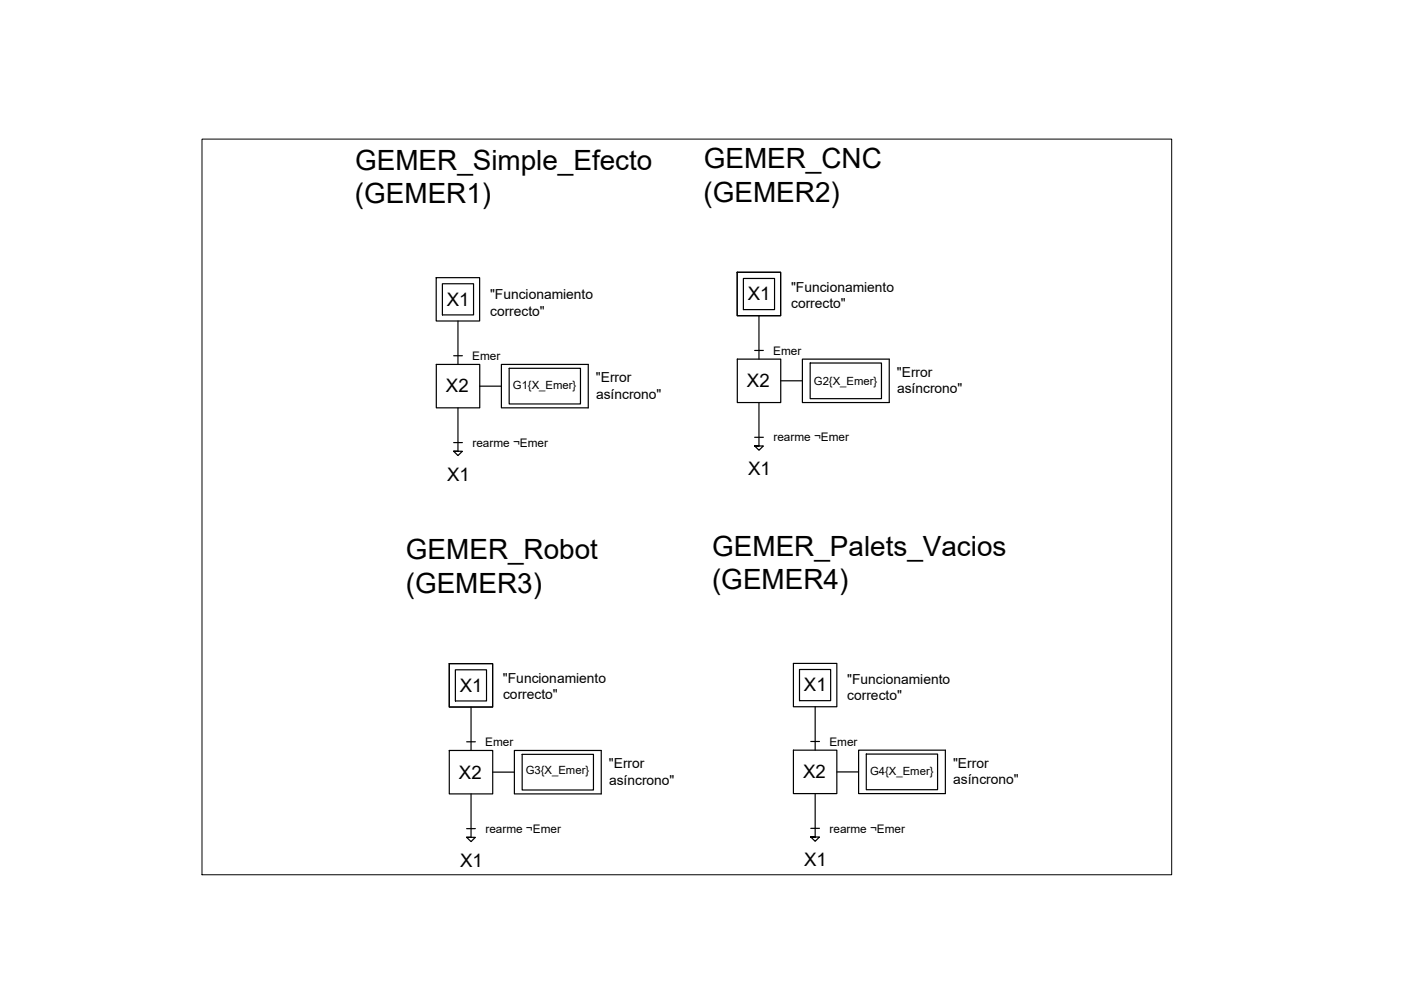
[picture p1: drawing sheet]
<svg xmlns="http://www.w3.org/2000/svg" width="297mm" height="210mm" viewBox="0 0 297 210" stroke-linecap="round" stroke-linejoin="round" font-family="sans-serif">
<!-- layer: 0 -->
<g fill="none" stroke="#000" stroke-width=".25">
<path d="M92.5 58.9h9.2v9.2h-9.2zM156.3 57.7h9.2v9.2h-9.2zM157.6 59h6.6v6.6h-6.6zM92.5 77.3h9.2v9.2h-9.2zM93.8 60.2h6.6v6.6h-6.6zM96.2 75.4h1.8M97.1 68.1v9.2M106.3 77.3h18.4v9.2h-18.4zM108 78.1h15.1v7.5h-15.1zM156.3 76.1h9.2v9.3h-9.2zM160 74.3h1.8M160.9 66.9v9.2"/>
<path d="M170.1 76.1h18.4v9.3h-18.4zM171.8 77h15.1v7.5h-15.1zM96.2 93.8h1.8M97.1 86.5v9.2h-.9h1.8l-.9 .9-.9-.9M101.7 81.9h4.6M160 92.7h1.8M160.9 85.4v9.2h-.9h1.8l-.9 .9-.9-.9M165.5 80.7h4.6M95.3 140.7h9.1v9.2h-9.1zM95.3 159.1h9.2v9.2h-9.2zM96.5 142h6.7v6.6h-6.7zM98.9 157.3h1.9"/>
<path d="M99.9 149.9v9.2M109.1 159.1h18.4v9.2h-18.4zM110.7 159.9h15.1v7.6h-15.1zM168.2 140.7h9.2v9.1h-9.2zM168.2 159.1h9.2v9.2h-9.2zM169.5 142h6.6v6.6h-6.6zM171.9 157.2h1.8M172.8 149.8v9.3M182 159.1h18.4v9.2h-18.4zM183.7 159.9h15.1v7.5h-15.1zM98.9 175.7h1.9M99.9 168.3v9.2h-1h1.9l-.9 .9-1-.9"/>
<path d="M104.5 163.7h4.6M171.9 175.6h1.8M172.8 168.3v9.2h-.9h1.8l-.9 .9-.9-.9M177.4 163.7h4.6"/>
</g>
<path d="M42.8 29.5h205.6v156h-205.6z" fill="none" stroke="#000" stroke-width=".21"/>
<g font-size="5.9">
<text x="149.2" y="35.7">GEMER_CNC</text>
<text x="75.3" y="36">GEMER_Simple_Efecto</text>
<text x="75.3" y="43.1">(GEMER1)</text>
<text x="149.2" y="42.8">(GEMER2)</text>
<text x="86.1" y="118.6">GEMER_Robot</text>
<text x="151" y="117.8">GEMER_Palets_Vacios</text>
<text x="86" y="125.7">(GEMER3)</text>
<text x="151" y="124.9">(GEMER4)</text>
</g>
<g font-size="3.9">
<text x="94.7" y="64.8">X1</text>
<text x="158.6" y="63.7">X1</text>
<text x="94.6" y="83.2">X2</text>
<text x="158.4" y="82.1">X2</text>
<text x="94.8" y="101.9">X1</text>
<text x="158.6" y="100.8">X1</text>
<text x="97.5" y="146.6">X1</text>
<text x="170.5" y="146.6">X1</text>
<text x="97.3" y="165.1">X2</text>
<text x="170.3" y="165">X2</text>
<text x="97.5" y="183.8">X1</text>
<text x="170.5" y="183.7">X1</text>
</g>
<g font-size="2.9">
<text x="103.9" y="63.4">&quot;Funcionamiento</text>
<text x="167.7" y="61.8">&quot;Funcionamiento</text>
<text x="167.7" y="65.3">correcto&quot;</text>
<text x="103.9" y="66.9">correcto&quot;</text>
<text x="126.4" y="81">&quot;Error</text>
<text x="190.2" y="79.9">&quot;Error</text>
<text x="190.2" y="83.4">asíncrono&quot;</text>
<text x="126.4" y="84.5">asíncrono&quot;</text>
<text x="106.6" y="144.8">&quot;Funcionamiento</text>
<text x="106.7" y="148.3">correcto&quot;</text>
<text x="179.6" y="145">&quot;Funcionamiento</text>
<text x="179.6" y="148.4">correcto&quot;</text>
<text x="129.1" y="162.9">&quot;Error</text>
<text x="129.1" y="166.4">asíncrono&quot;</text>
<text x="202.1" y="162.8">&quot;Error</text>
<text x="202.1" y="166.3">asíncrono&quot;</text>
</g>
<g font-size="2.5">
<text x="100.1" y="76.3">Emer</text>
<text x="163.9" y="75.2">Emer</text>
<text x="100.2" y="94.7">rearme ¬Emer</text>
<text x="164" y="93.6">rearme ¬Emer</text>
<text x="102.9" y="158.2">Emer</text>
<text x="175.9" y="158.1">Emer</text>
<text x="102.9" y="176.6">rearme ¬Emer</text>
<text x="175.9" y="176.5">rearme ¬Emer</text>
</g>
<g font-size="2.4">
<text x="108.7" y="82.6">G1{X_Emer}</text>
<text x="172.6" y="81.7">G2{X_Emer}</text>
<text x="111.5" y="164.2">G3{X_Emer}</text>
<text x="184.5" y="164.4">G4{X_Emer}</text>
</g>
</svg>
